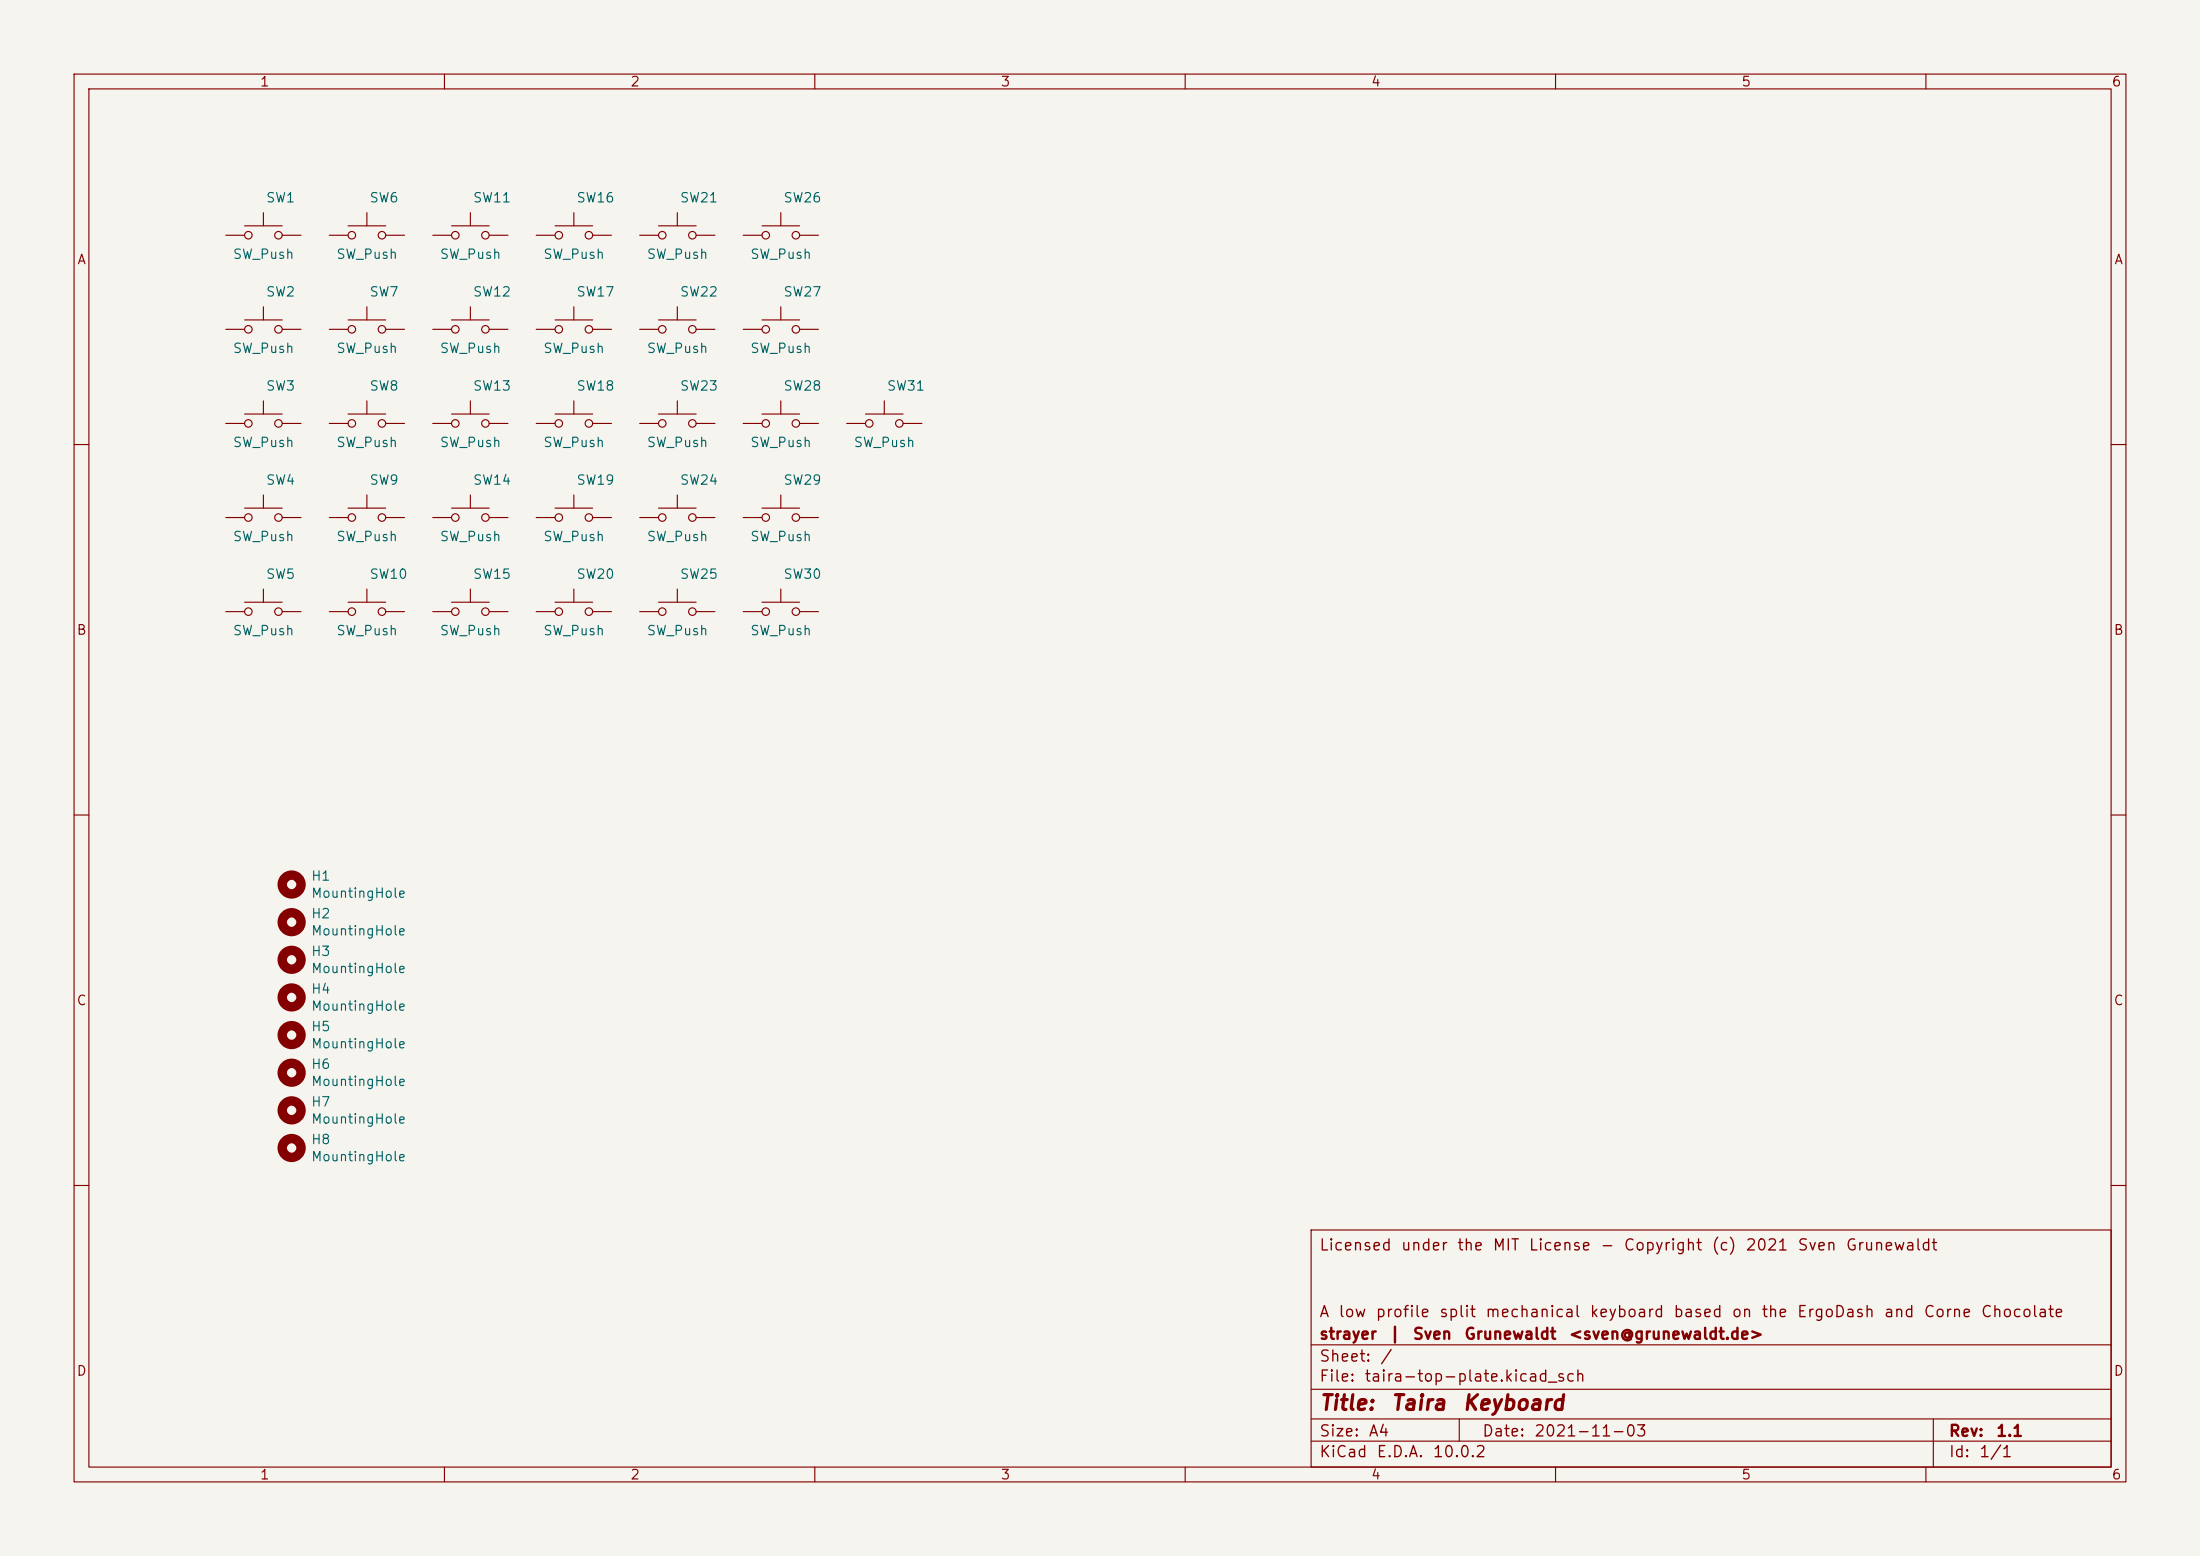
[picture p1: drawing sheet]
<svg xmlns="http://www.w3.org/2000/svg" width="297mm" height="210mm" viewBox="0 0 297 210" stroke-linecap="round" stroke-linejoin="round" font-family="sans-serif">
<path d="M0 0h297v210h-297z" fill="#f5f4ef" stroke="#f5f4ef" stroke-width=".14"/>
<g fill="none" stroke="#840000" stroke-width=".15">
<path d="M10 10h277v190h-277zM12 12h273v186h-273zM60 10v2M110 10v2M160 10v2M210 10v2M260 10v2M30.5 31.8h2.5M33 30.5h5.1M35.6 28.7v1.8M38.1 31.8h2.5M44.4 31.8h2.6"/>
<path d="M47 30.5h5.1M49.5 28.7v1.8M52.1 31.8h2.5M58.4 31.8h2.6M61 30.5h5M63.5 28.7v1.8M66 31.8h2.6M72.4 31.8h2.5M74.9 30.5h5.1M77.5 28.7v1.8M80 31.8h2.5M86.4 31.8h2.5"/>
<path d="M88.9 30.5h5.1M91.4 28.7v1.8M94 31.8h2.5M100.3 31.8h2.6M102.9 30.5h5M105.4 28.7v1.8M107.9 31.8h2.6M30.5 57.2h2.5M30.5 44.5h2.5M33 55.9h5.1M33 43.2h5.1M35.6 41.4v1.8"/>
<path d="M35.6 54.1v1.8M38.1 57.2h2.5M38.1 44.5h2.5M44.4 57.2h2.6M44.4 44.5h2.6M47 55.9h5.1M47 43.2h5.1M49.5 41.4v1.8M49.5 54.1v1.8M52.1 57.2h2.5M52.1 44.5h2.5M58.4 57.2h2.6"/>
<path d="M58.4 44.5h2.6M61 55.9h5M61 43.2h5M63.5 41.4v1.8M63.5 54.1v1.8M66 57.2h2.6M66 44.5h2.6M72.4 57.2h2.5M72.4 44.5h2.5M74.9 55.9h5.1M74.9 43.2h5.1M77.5 41.4v1.8"/>
<path d="M77.5 54.1v1.8M80 57.2h2.5M80 44.5h2.5M86.4 57.2h2.5M86.4 44.5h2.5M88.9 55.9h5.1M88.9 43.2h5.1M91.4 41.4v1.8M91.4 54.1v1.8M94 57.2h2.5M94 44.5h2.5M100.3 57.2h2.6"/>
<path d="M100.3 44.5h2.6M102.9 55.9h5M102.9 43.2h5M105.4 41.4v1.8M105.4 54.1v1.8M107.9 57.2h2.6M107.9 44.5h2.6M114.3 57.2h2.5M116.8 55.9h5.1M119.4 54.1v1.8M121.9 57.2h2.6M10 60h2"/>
<path d="M30.5 69.9h2.5M33 68.6h5.1M35.6 66.8v1.8M35.6 79.5v1.8M38.1 69.9h2.5M44.4 69.9h2.6M47 68.6h5.1M49.5 66.8v1.8M49.5 79.5v1.8M52.1 69.9h2.5M58.4 69.9h2.6M61 68.6h5"/>
<path d="M63.5 66.8v1.8M63.5 79.5v1.8M66 69.9h2.6M72.4 69.9h2.5M74.9 68.6h5.1M77.5 66.8v1.8M77.5 79.5v1.8M80 69.9h2.5M86.4 69.9h2.5M88.9 68.6h5.1M91.4 66.8v1.8M91.4 79.5v1.8"/>
<path d="M94 69.9h2.5M100.3 69.9h2.6M102.9 68.6h5M105.4 66.8v1.8M105.4 79.5v1.8M107.9 69.9h2.6M285 60h2M30.5 82.6h2.5M33 81.3h5.1M38.1 82.6h2.5M44.4 82.6h2.6M47 81.3h5.1"/>
<path d="M52.1 82.6h2.5M58.4 82.6h2.6M61 81.3h5M66 82.6h2.6M72.4 82.6h2.5M74.9 81.3h5.1M80 82.6h2.5M86.4 82.6h2.5M88.9 81.3h5.1M94 82.6h2.5M100.3 82.6h2.6M102.9 81.3h5"/>
<path d="M107.9 82.6h2.6M10 110h2M285 110h2M10 160h2M177 166h108v32h-108zM285 160h2M60 198v2M110 198v2M160 198v2M177 194.5h108M177 191.5h108M177 187.5h108"/>
<path d="M177 181.5h108M197 191.5v3M210 198v2M260 198v2M261 191.5v6.5"/>
<circle cx="33.5" cy="31.8" r=".51"/>
<circle cx="37.6" cy="31.8" r=".51"/>
<circle cx="47.5" cy="31.8" r=".51"/>
<circle cx="51.6" cy="31.8" r=".51"/>
<circle cx="61.5" cy="31.8" r=".51"/>
<circle cx="65.5" cy="31.8" r=".51"/>
<circle cx="75.4" cy="31.8" r=".51"/>
<circle cx="79.5" cy="31.8" r=".51"/>
<circle cx="89.4" cy="31.8" r=".51"/>
<circle cx="93.5" cy="31.8" r=".51"/>
<circle cx="103.4" cy="31.8" r=".51"/>
<circle cx="107.4" cy="31.8" r=".51"/>
<circle cx="33.5" cy="44.5" r=".51"/>
<circle cx="33.5" cy="57.2" r=".51"/>
<circle cx="37.6" cy="44.5" r=".51"/>
<circle cx="37.6" cy="57.2" r=".51"/>
<circle cx="47.5" cy="57.2" r=".51"/>
<circle cx="47.5" cy="44.5" r=".51"/>
<circle cx="51.6" cy="44.5" r=".51"/>
<circle cx="51.6" cy="57.2" r=".51"/>
<circle cx="61.5" cy="44.5" r=".51"/>
<circle cx="61.5" cy="57.2" r=".51"/>
<circle cx="65.5" cy="44.5" r=".51"/>
<circle cx="65.5" cy="57.2" r=".51"/>
<circle cx="75.4" cy="57.2" r=".51"/>
<circle cx="75.4" cy="44.5" r=".51"/>
<circle cx="79.5" cy="57.2" r=".51"/>
<circle cx="79.5" cy="44.5" r=".51"/>
<circle cx="89.4" cy="44.5" r=".51"/>
<circle cx="89.4" cy="57.2" r=".51"/>
<circle cx="93.5" cy="44.5" r=".51"/>
<circle cx="93.5" cy="57.2" r=".51"/>
<circle cx="103.4" cy="57.2" r=".51"/>
<circle cx="103.4" cy="44.5" r=".51"/>
<circle cx="107.4" cy="44.5" r=".51"/>
<circle cx="107.4" cy="57.2" r=".51"/>
<circle cx="117.3" cy="57.2" r=".51"/>
<circle cx="121.4" cy="57.2" r=".51"/>
<circle cx="33.5" cy="69.9" r=".51"/>
<circle cx="37.6" cy="69.9" r=".51"/>
<circle cx="47.5" cy="69.9" r=".51"/>
<circle cx="51.6" cy="69.9" r=".51"/>
<circle cx="61.5" cy="69.9" r=".51"/>
<circle cx="65.5" cy="69.9" r=".51"/>
<circle cx="75.4" cy="69.9" r=".51"/>
<circle cx="79.5" cy="69.9" r=".51"/>
<circle cx="89.4" cy="69.9" r=".51"/>
<circle cx="93.5" cy="69.9" r=".51"/>
<circle cx="103.4" cy="69.9" r=".51"/>
<circle cx="107.4" cy="69.9" r=".51"/>
<circle cx="33.5" cy="82.6" r=".51"/>
<circle cx="37.6" cy="82.6" r=".51"/>
<circle cx="47.5" cy="82.6" r=".51"/>
<circle cx="51.6" cy="82.6" r=".51"/>
<circle cx="61.5" cy="82.6" r=".51"/>
<circle cx="65.5" cy="82.6" r=".51"/>
<circle cx="75.4" cy="82.6" r=".51"/>
<circle cx="79.5" cy="82.6" r=".51"/>
<circle cx="89.4" cy="82.6" r=".51"/>
<circle cx="93.5" cy="82.6" r=".51"/>
<circle cx="103.4" cy="82.6" r=".51"/>
<circle cx="107.4" cy="82.6" r=".51"/>
</g>
<g fill="none" stroke="#840000" stroke-width="1.3">
<circle cx="39.4" cy="119.4" r="1.27"/>
<circle cx="39.4" cy="124.5" r="1.27"/>
<circle cx="39.4" cy="139.7" r="1.27"/>
<circle cx="39.4" cy="129.5" r="1.27"/>
<circle cx="39.4" cy="134.6" r="1.27"/>
<circle cx="39.4" cy="149.9" r="1.27"/>
<circle cx="39.4" cy="144.8" r="1.27"/>
<circle cx="39.4" cy="154.9" r="1.27"/>
</g>
<g font-size="2" fill="#840000">
<text x="178" y="190.8">Title:</text>
<text x="187.7" y="190.8">Taira</text>
<text x="197.3" y="190.8">Keyboard</text>
</g>
<g font-size="1.5" fill="#840000">
<text x="178" y="169.2">Licensed</text>
<text x="189" y="169.2">under</text>
<text x="196.6" y="169.2">the</text>
<text x="201.4" y="169.2">MIT</text>
<text x="206.3" y="169.2">License</text>
<text x="215.9" y="169.2">-</text>
<text x="219.1" y="169.2">Copyright</text>
<text x="231" y="169.2">(c)</text>
<text x="235.5" y="169.2">2021</text>
<text x="242.6" y="169.2">Sven</text>
<text x="249.1" y="169.2">Grunewaldt</text>
<text x="178" y="178.2">A</text>
<text x="180.6" y="178.2">low</text>
<text x="185.6" y="178.2">profile</text>
<text x="194.2" y="178.2">split</text>
<text x="200.4" y="178.2">mechanical</text>
<text x="214.5" y="178.2">keyboard</text>
<text x="225.8" y="178.2">based</text>
<text x="233.7" y="178.2">on</text>
<text x="237.7" y="178.2">the</text>
<text x="242.5" y="178.2">ErgoDash</text>
<text x="254.2" y="178.2">and</text>
<text x="259.6" y="178.2">Corne</text>
<text x="267.3" y="178.2">Chocolate</text>
<text x="178" y="184.2">Sheet:</text>
<text x="178" y="181.2">strayer</text>
<text x="186.2" y="184.2">/</text>
<text x="187.5" y="181.2">|</text>
<text x="190.6" y="181.2">Sven</text>
<text x="197.6" y="181.2">Grunewaldt</text>
<text x="211.7" y="181.2">&lt;sven@grunewaldt.de&gt;</text>
<text x="178" y="186.9">File:</text>
<text x="184.1" y="186.9">taira-top-plate.kicad_sch</text>
<text x="178" y="197.1">KiCad</text>
<text x="178" y="194.3">Size:</text>
<text x="184.7" y="194.3">A4</text>
<text x="185.7" y="197.1">E.D.A.</text>
<text x="193.3" y="197.1">10.0.2</text>
<text x="200" y="194.3">Date:</text>
<text x="207" y="194.3">2021-11-03</text>
<text x="263" y="194.3">Rev:</text>
<text x="263" y="197.1">Id:</text>
<text x="267.1" y="197.1">1/1</text>
<text x="269.4" y="194.3">1.1</text>
</g>
<g font-size="1.3" fill="#840000">
<text x="35" y="12">1</text>
<text x="85" y="12">2</text>
<text x="135" y="12">3</text>
<text x="185" y="12">4</text>
<text x="235" y="12">5</text>
<text x="285" y="12">6</text>
<text x="10.3" y="36">A</text>
<text x="285.3" y="36">A</text>
<text x="10.3" y="86">B</text>
<text x="285.3" y="86">B</text>
<text x="10.3" y="136">C</text>
<text x="285.3" y="136">C</text>
<text x="10.3" y="186">D</text>
<text x="285.3" y="186">D</text>
<text x="35" y="200">1</text>
<text x="85" y="200">2</text>
<text x="135" y="200">3</text>
<text x="185" y="200">4</text>
<text x="235" y="200">5</text>
<text x="285" y="200">6</text>
</g>
<g font-size="1.3" fill="#006464">
<text x="35.8" y="27.6">SW1</text>
<text x="49.8" y="27.6">SW6</text>
<text x="63.8" y="27.6">SW11</text>
<text x="77.7" y="27.6">SW16</text>
<text x="91.7" y="27.6">SW21</text>
<text x="105.7" y="27.6">SW26</text>
<text x="31.3" y="35.3">SW_Push</text>
<text x="45.3" y="35.3">SW_Push</text>
<text x="59.3" y="35.3">SW_Push</text>
<text x="73.3" y="35.3">SW_Push</text>
<text x="87.2" y="35.3">SW_Push</text>
<text x="101.2" y="35.3">SW_Push</text>
<text x="35.8" y="40.3">SW2</text>
<text x="49.8" y="40.3">SW7</text>
<text x="63.8" y="40.3">SW12</text>
<text x="77.7" y="40.3">SW17</text>
<text x="91.7" y="40.3">SW22</text>
<text x="105.7" y="40.3">SW27</text>
<text x="31.3" y="48">SW_Push</text>
<text x="45.3" y="48">SW_Push</text>
<text x="59.3" y="48">SW_Push</text>
<text x="73.3" y="48">SW_Push</text>
<text x="87.2" y="48">SW_Push</text>
<text x="101.2" y="48">SW_Push</text>
<text x="35.8" y="53">SW3</text>
<text x="49.8" y="53">SW8</text>
<text x="63.8" y="53">SW13</text>
<text x="77.7" y="53">SW18</text>
<text x="91.7" y="53">SW23</text>
<text x="105.7" y="53">SW28</text>
<text x="119.6" y="53">SW31</text>
<text x="31.3" y="60.7">SW_Push</text>
<text x="35.8" y="65.7">SW4</text>
<text x="45.3" y="60.7">SW_Push</text>
<text x="49.8" y="65.7">SW9</text>
<text x="59.3" y="60.7">SW_Push</text>
<text x="63.8" y="65.7">SW14</text>
<text x="73.3" y="60.7">SW_Push</text>
<text x="77.7" y="65.7">SW19</text>
<text x="87.2" y="60.7">SW_Push</text>
<text x="91.7" y="65.7">SW24</text>
<text x="101.2" y="60.7">SW_Push</text>
<text x="105.7" y="65.7">SW29</text>
<text x="115.2" y="60.7">SW_Push</text>
<text x="31.3" y="73.4">SW_Push</text>
<text x="45.3" y="73.4">SW_Push</text>
<text x="59.3" y="73.4">SW_Push</text>
<text x="73.3" y="73.4">SW_Push</text>
<text x="87.2" y="73.4">SW_Push</text>
<text x="101.2" y="73.4">SW_Push</text>
<text x="35.8" y="78.4">SW5</text>
<text x="49.8" y="78.4">SW10</text>
<text x="63.8" y="78.4">SW15</text>
<text x="77.7" y="78.4">SW20</text>
<text x="91.7" y="78.4">SW25</text>
<text x="105.7" y="78.4">SW30</text>
<text x="31.3" y="86.1">SW_Push</text>
<text x="45.3" y="86.1">SW_Push</text>
<text x="59.3" y="86.1">SW_Push</text>
<text x="73.3" y="86.1">SW_Push</text>
<text x="87.2" y="86.1">SW_Push</text>
<text x="101.2" y="86.1">SW_Push</text>
<text x="41.9" y="119.2">H1</text>
<text x="41.9" y="121.5">MountingHole</text>
<text x="41.9" y="124.3">H2</text>
<text x="41.9" y="129.3">H3</text>
<text x="41.9" y="131.7">MountingHole</text>
<text x="41.9" y="126.6">MountingHole</text>
<text x="41.9" y="134.4">H4</text>
<text x="41.9" y="136.7">MountingHole</text>
<text x="41.9" y="139.5">H5</text>
<text x="41.9" y="141.8">MountingHole</text>
<text x="41.9" y="144.6">H6</text>
<text x="41.9" y="146.9">MountingHole</text>
<text x="41.9" y="149.7">H7</text>
<text x="41.9" y="152">MountingHole</text>
<text x="41.9" y="154.7">H8</text>
<text x="41.9" y="157.1">MountingHole</text>
</g>
</svg>
